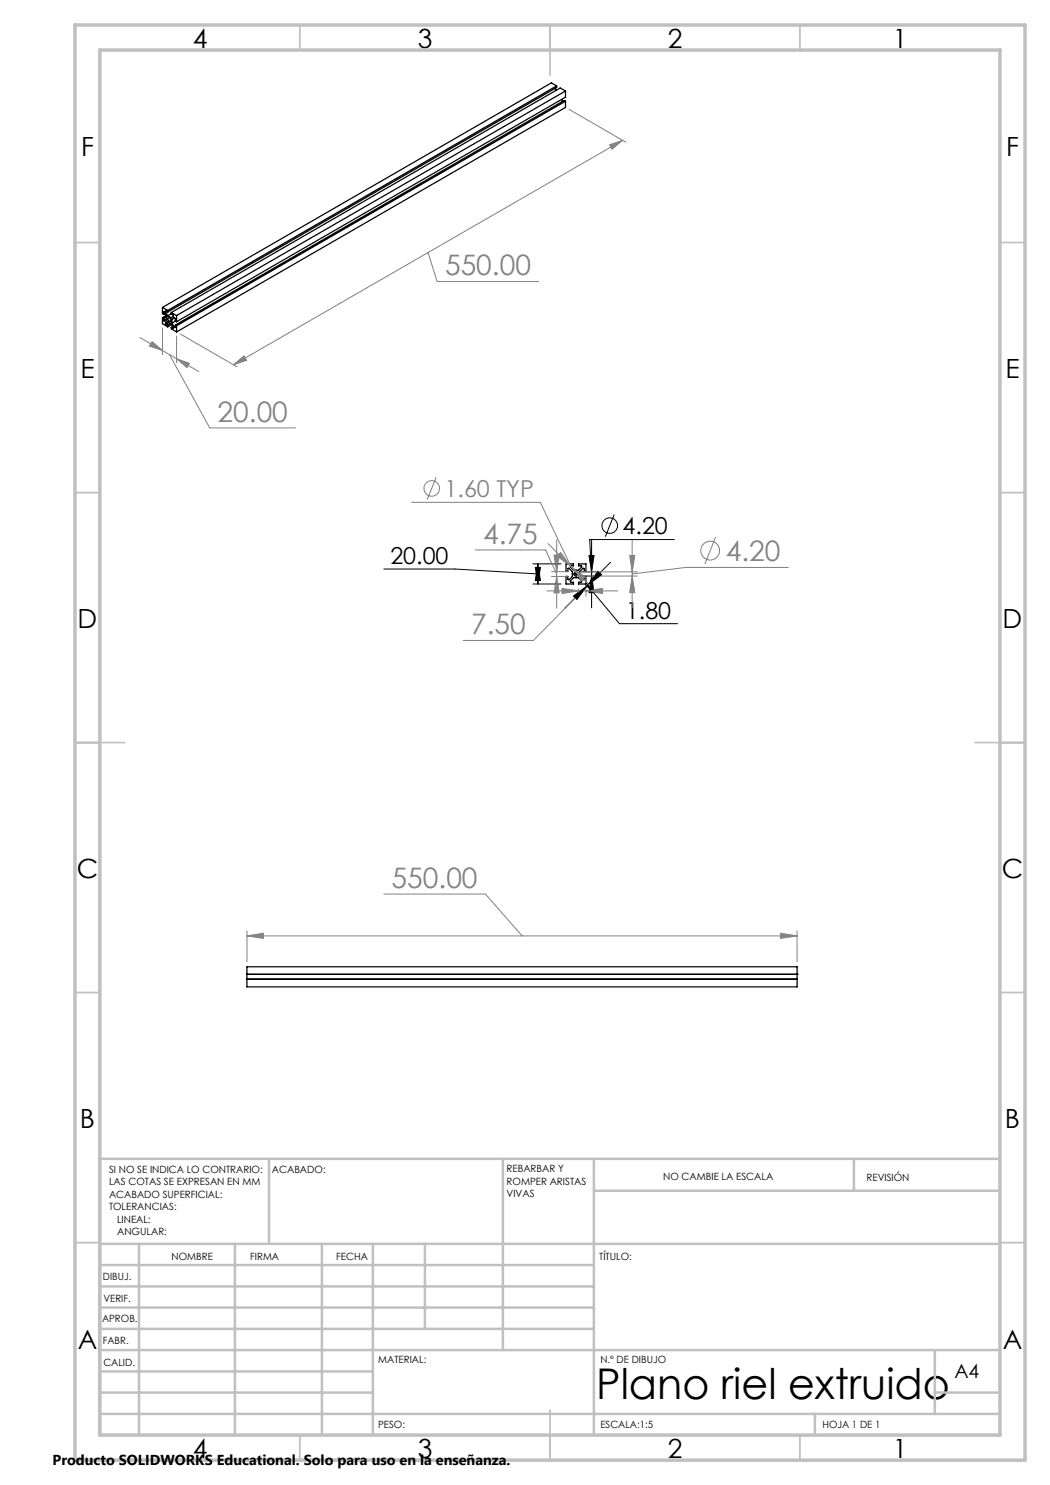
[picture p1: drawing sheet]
<svg xmlns="http://www.w3.org/2000/svg" width="210mm" height="297mm" viewBox="0 0 210 297" stroke-linecap="round" stroke-linejoin="round" font-family="sans-serif">
<g fill="none" stroke="#000" stroke-width=".25">
<path d="M111 17.7l.2 .4M111.3 17.2l-1-.6-77.8 44.9M111.3 17.2l-77.8 44.9M111.3 17.2v.3l-77.8 44.9M112.3 19.9l.2 .4M113.1 18.2l-1.1-.6-77.7 44.9M113.1 18.2l-77.8 44.9M113.1 18.2v1.2l-77.8 44.9M113.1 20.2v1.3l-77.8 44.9M113.1 20.2l-77.8 45M113.1 20.2l-.3-.1-77.7 44.9M32.5 61.5v1.2l.2 .2"/>
<path d="M32.5 63.5v1.2l1 .7M32.5 61.5l1 .6M32.5 63.5l.2 .2M32.7 62.4h.2l.5 .8v.8l-.5 .3-.2-.2M32.7 62.4v.5M32.7 63.7v.4M32.8 62.4h-.1M33.1 62.7l-.4 .2M33.1 62.4l.1-.2 .3 .2M33.1 62.4l.4 .7M33.2 64.9l-.1-.3 .4-.3 .7 .4 .5 .8-.1 .2M33.2 64.9l.3 .1"/>
<path d="M33.3 63.1l-.8 .4M33.3 62.3l-.2 .1M33.4 63.3l-.7 .4M33.4 63.7l-.7 .4M33.5 62.1v.3M33.5 65v.4M33.7 63.6a.42 .42 0 0 1 .4 .2 .42 .42 0 0 1-.1 .5l-.4-.4zM33.8 64.5l-.6 .4M34.2 64.7l-.7 .3M34.3 62.5v.3l.4 .3v.2l-.5 .2-.7-.4M34.3 62.5l1 .6M34.3 65.5v.3l1 .6"/>
<path d="M34.3 65.5l.3 .2M34.3 62.8l-.8 .3M34.3 64.9l-.8 .5M34.4 64.6l.5 .8M34.6 65.3l-.3 .2M34.7 65.6l-.1 .1M35.1 65v.4h-.2M35.1 65l.2 .2M35.1 65.3l-.2 .1M35.1 64.2l-.7 .4M35.3 64.3l-.2-.1v-.5l-.2-.1-.5 .2v.8M35.3 63.1v1.2"/>
<path d="M35.3 65.2v1.2M113.2 112.8h1.5v.4h-.6v.2l.6 .6h1l.6-.6v-.2h-.6v-.4h1.5v1.5h-.4v-.6l-.1-.1-.8 .7v1l.7 .6 .2-.1v-.5h.4v1.5h-1.5v-.4h.5l.1-.2-.6-.7h-1l-.6 .7 .1 .2h.5v.4h-1.5v-1.5h.4l.1 .7 .8-.7v-1l-.7-.7-.2 .1v.6h-.4zM49.4 194.9h.1M49.4 195.9h110M49.4 193.4h110v4h-110zM49.4 194.9h110M49.4 195.8h110M159.4 194.9h.1"/>
<circle cx="115.2" cy="114.8" r=".43"/>
</g>
<g fill="none" stroke="#808080" stroke-width=".2">
<path d="M113.8 21.9l11.4 6.6M121.9 29l2.6-.9-2.1 1.7zM124.5 28.1l-77.8 44.9M85.6 50.5l1.8 5.8h20.3M28 67.5l4.5 2.6M30.4 68.3l2.1 1.8-2.6-.9zM32.5 65.6v5.3M32.5 70.1l2.8 1.7M33.9 70.9l8 14.7h17.2M35.3 71.8l2.6 .9-.5 .8zM35.3 67.2v5.4M35.3 71.8l4.5 2.5"/>
<path d="M36 66.8l11.4 6.6M46.7 73l2.1-1.8 .5 .9zM87.2 95.5l-1.8 4.4M82.3 100.5h25.8l6.1 12.8M95 110h14.1l2.2 4.8M109.4 118.2h14.1M109.6 108.7l4.5 4.5M110.3 114.3h3.2M110.3 115.3h3.2M110.8 111h1l-.5 3.3zM111.3 115.3l.5 3.3h-1zM111.3 108v13.6"/>
<path d="M111.4 111.2l.7-.7 2 2.7zM112.4 117.7l3.3 .5-3.3 .5zM113.4 113.9h.1M113.6 114.1h.1M114.1 113.2l.2 .2M114.3 113.4l2.7 2-.7 .7zM114.3 113.4l4.5 4.5M115.7 117.8v1.4M116.2 114.4h11.3M116.2 115.2h11.3M116.5 118.2l-9.8 9.9h-14.1M117.2 118.2l3.3-.5v1z"/>
<path d="M117.2 117.8v1.4M125.9 111.1h1.1l-.6 3.3zM126.4 115.2l.6 3.3h-1.1zM126.4 108v13.6M143.1 107.4l-2.1 5.4M157.7 113.5h-20.5l-10.8 1.3M76.8 178.8h20.3l7.3 8.4M49.4 187.2l3.3-.5v1zM49.4 186.2v6.2M49.4 187.2h110M156.1 186.7l3.3 .5-3.3 .5zM159.4 186.2v6.2"/>
<circle cx="86.3" cy="97.7" r="1.56"/>
<circle cx="142" cy="110.1" r="1.89"/>
</g>
<g fill="none" stroke="#000" stroke-width=".2">
<path d="M76.8 113.8h14.2l16.6 1M106.6 116.8h5.6M106.6 112.8h5.6M107.1 113.5h1l-.5 3.3zM107.6 112.8l.5 3.3h-1zM107.6 112.8v4M114.7 119.2l2.7-2-2 2.7zM114.7 114.8h1M115.2 114.3v1M116.2 115.2h3.1M116.2 114.4h3.1M117 116.9l1.1 1"/>
<path d="M117.3 116.6l1 1M117.4 117.2l-4.5 4.5M117.5 117.1l6.4 7.6h11.6M117.6 116.9l-.2 .3M117.8 111.1h1l-.5 3.3zM118.3 115.2l.5 3.3h-1zM118.3 108v13.6M119.6 114.3l.7 .7-2.7 1.9zM122.1 112.5l-4.5 4.4M122.8 102.9l-1.7 4.4M134.9 107.9h-17l.4 6.9"/>
<circle cx="122" cy="105.1" r="1.55"/>
</g>
<path d="M114.7 114.8h-.4M115.2 114.3v-.4M115.2 115.3v.4M115.7 114.8h.4" fill="none" stroke="#000" stroke-width=".2" stroke-dasharray="15.2 1.3 1.3 1.3" stroke-linecap="butt"/>
<g fill="none" stroke="#c0c0c0" stroke-width=".35">
<path d="M60 5v5M110 5v10M160 5v5M15 48.5h5M200 48.5h5M15 98.5h5M200 98.5h5M15 148.5h10M195 148.5h10M15 198.5h5M200 198.5h5M15 248.5h5"/>
<path d="M200 248.5h5M60 287v5M110 282v10M160 287v5"/>
</g>
<g fill="none" stroke="#c0c0c0" stroke-width=".5">
<path d="M53.8 231.8v17M100.6 231.8v38.2M118.8 231.8v55.2M118.8 238.2h81.2M170.8 231.8v6.4M200 231.8h-180v55.2M20 248.8h180M20 257.3h98.8M20 253h98.8M27.8 248.8v38.2M47 248.8v38.2M64.4 248.8v38.2"/>
<path d="M74.6 248.8v38.2M85 248.8v17M20 265.8h98.8M20 261.5h98.8M20 278.5h54.6M20 274.3h54.6M20 270h180M187 278.5h13M187 270v12.8M20 282.8h180M163 282.8v4.2"/>
</g>
<path d="M15 5h190v287h-190zM20 10h180v277h-180z" fill="none" stroke="#c0c0c0" stroke-width=".7"/>
<path d="M107.1 113.5h1l-.5 3.3zM107.6 112.8l.5 3.3h-1zM118.3 115.2l.5 3.3h-1zM117.8 111.1h1l-.5 3.3zM114.7 119.2l2.7-2-2 2.7zM119.6 114.3l.7 .7-2.7 1.9z" fill="#000"/>
<g fill="#808080">
<path d="M117.2 118.2l3.3-.5v1zM112.4 117.7l3.3 .5-3.3 .5zM110.8 111h1l-.5 3.3zM111.3 115.3l.5 3.3h-1zM125.9 111.1h1.1l-.6 3.3zM126.4 115.2l.6 3.3h-1.1zM121.9 29l2.6-.9-2.1 1.7zM46.7 73l2.1-1.8 .5 .9zM30.4 68.3l2.1 1.8-2.6-.9zM35.3 71.8l2.6 .9-.5 .8zM156.1 186.7l3.3 .5-3.3 .5zM49.4 187.2l3.3-.5v1z"/>
<path d="M114.3 113.4l2.7 2-.7 .7zM111.4 111.2l.7-.7 2 2.7z"/>
</g>
<text font-size="8.5" x="119.2" y="279.7">Plano riel extruido</text>
<g font-size="5.6" fill="#808080">
<text x="89" y="55.1">550.00</text>
<text x="43.5" y="84.3">20.00</text>
<text x="96.6" y="108.8">4.75</text>
<text x="145.2" y="112.2">4.20</text>
<text x="94.2" y="126.9">7.50</text>
<text x="78.3" y="177.6">550.00</text>
</g>
<g font-size="5.3">
<text x="38.5" y="9.5">4</text>
<text x="83.5" y="9.5">3</text>
<text x="133.5" y="9.5">2</text>
<text x="178.5" y="9.5">1</text>
<text x="16.2" y="31.3">F</text>
<text x="201.2" y="31.3">F</text>
<text x="16.1" y="75.5">E</text>
<text x="201.1" y="75.5">E</text>
<text x="15.5" y="125.5">D</text>
<text x="200.5" y="125.5">D</text>
<text x="15.4" y="175.5">C</text>
<text x="200.4" y="175.5">C</text>
<text x="16" y="225.5">B</text>
<text x="201" y="225.5">B</text>
<text x="15.5" y="269.8">A</text>
<text x="200.5" y="269.8">A</text>
<text x="38.5" y="291.5">4</text>
<text x="83.5" y="291.5">3</text>
<text x="133.5" y="291.5">2</text>
<text x="178.5" y="291.5">1</text>
</g>
<text font-size="4.7" fill="#808080" x="88.9" y="99.4">1.60 TYP</text>
<g font-size="4.7">
<text x="124.5" y="106.8">4.20</text>
<text x="78.1" y="112.8">20.00</text>
<text x="125.2" y="123.7">1.80</text>
</g>
<text font-size="3.9" x="190.9" y="275.5">A4</text>
<text font-size="2.9" x="10.5" y="292.9">Producto SOLIDWORKS Educational. Solo para uso en la enseñanza.</text>
<g font-size="2">
<text x="21.8" y="234.6">SI NO SE INDICA LO CONTRARIO:</text>
<text x="21.8" y="237.1">LAS COTAS SE EXPRESAN EN MM</text>
<text x="21.8" y="239.6">ACABADO SUPERFICIAL:</text>
<text x="54.4" y="234.6">ACABADO:</text>
<text x="101.3" y="234.5">REBARBAR Y</text>
<text x="101.3" y="237">ROMPER ARISTAS</text>
<text x="101.3" y="239.5">VIVAS</text>
<text x="132.6" y="236">NO CAMBIE LA ESCALA</text>
<text x="173.3" y="236.2">REVISIÓN</text>
<text x="21.8" y="242.1">TOLERANCIAS:</text>
<text x="23.4" y="244.6">LINEAL:</text>
<text x="23.4" y="247.1">ANGULAR:</text>
<text x="34.3" y="252">NOMBRE</text>
<text x="50" y="251.9">FIRMA</text>
<text x="67.2" y="251.9">FECHA</text>
<text x="119.9" y="251.9">TÍTULO:</text>
<text x="20.6" y="256.1">DIBUJ.</text>
<text x="20.7" y="260.3">VERIF.</text>
<text x="20.4" y="264.4">APROB.</text>
<text x="20.5" y="268.8">FABR.</text>
<text x="20.7" y="273.1">CALID.</text>
<text x="75.6" y="272.5">MATERIAL:</text>
<text x="120.1" y="272.5">N.º DE DIBUJO</text>
<text x="75.6" y="285.5">PESO:</text>
<text x="120.1" y="285.6">ESCALA:1:5</text>
<text x="164.5" y="285.6">HOJA 1 DE 1</text>
</g>
</svg>
